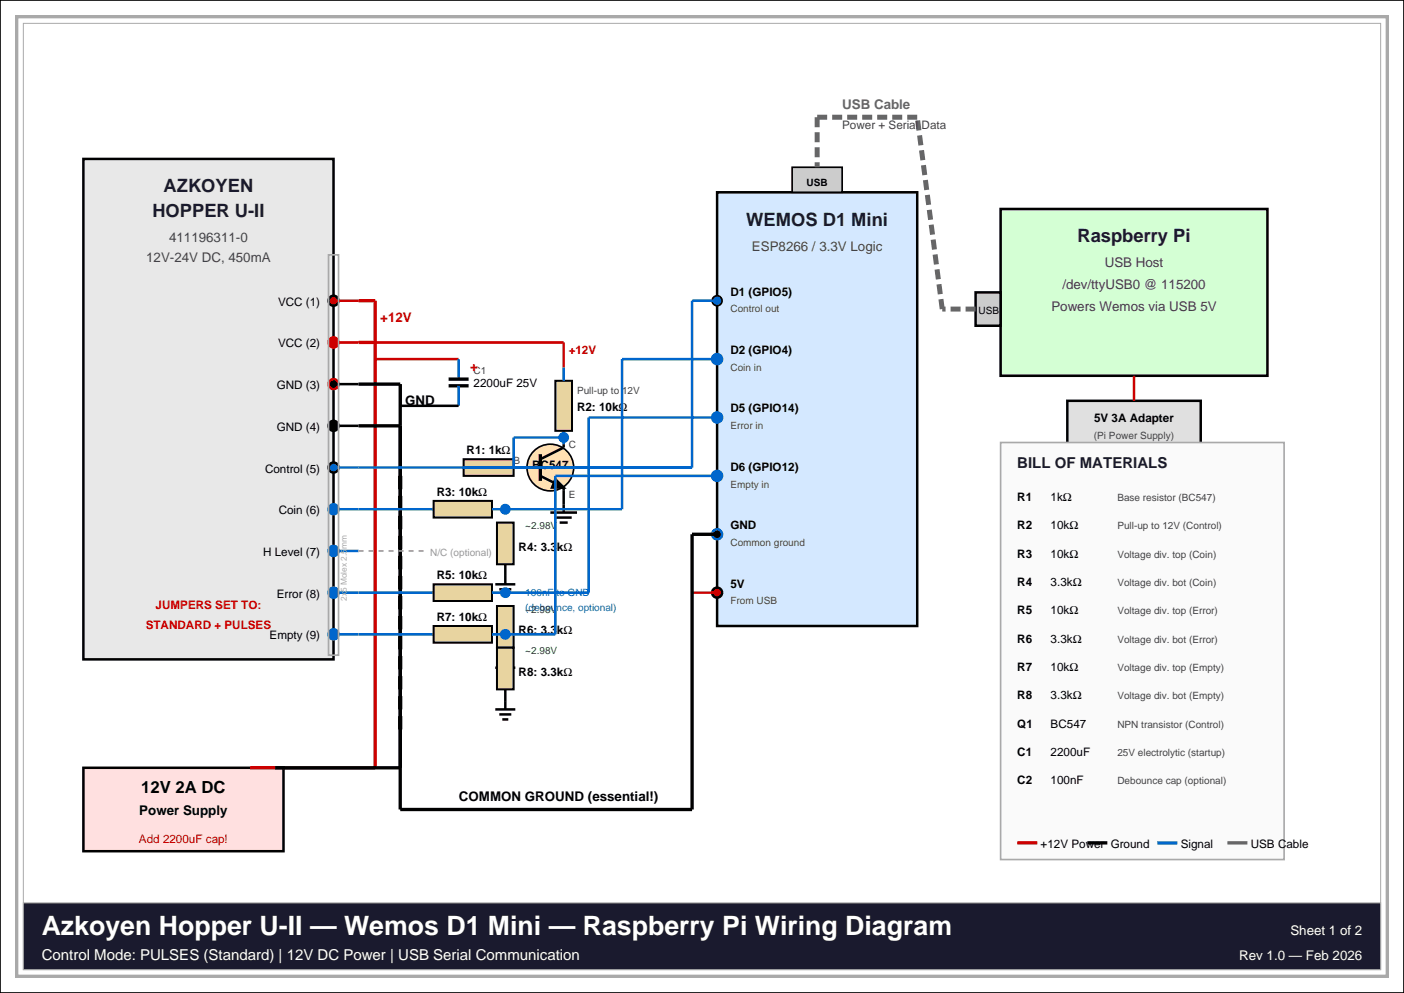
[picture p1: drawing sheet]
<svg xmlns="http://www.w3.org/2000/svg" width="297mm" height="210mm" viewBox="0 0 297 210" stroke-linecap="round" stroke-linejoin="round" font-family="sans-serif">
<path d="M0 0h297v210h-297z" fill-rule="evenodd" fill="#fff" stroke="#000" stroke-width=".35"/>
<path d="M3.5 3.5h290v203h-290z" fill="none" stroke="#a9a9a9" stroke-width=".71" stroke-linecap="butt"/>
<path d="M4.9 4.9h287.2v200.2h-287.2z" fill="none" stroke="#a9a9a9" stroke-width=".21"/>
<path d="M4.9 190.9h287.2v14.2h-287.2z" fill-rule="evenodd" fill="#1a1a2e" stroke="#a9a9a9" stroke-width=".21"/>
<path d="M17.6 33.6h53v105.8h-53z" fill-rule="evenodd" fill="#e8e8e8" stroke="#000" stroke-width=".53"/>
<circle cx="70.6" cy="63.6" r="1.06" fill="#c00" stroke="#000" stroke-width=".53"/>
<path d="M70.6 63.6h5.2M70.6 72.4h5.2" fill="none" stroke="#c00" stroke-width=".53"/>
<circle cx="70.6" cy="72.4" r="1.06" fill="#c00" stroke="#c00" stroke-width=".53"/>
<circle cx="70.6" cy="81.2" r="1.06" fill="#000" stroke="#c00" stroke-width=".53"/>
<path d="M70.6 81.2h5.2M70.6 90.1h5.2" fill="none" stroke="#000" stroke-width=".53"/>
<circle cx="70.6" cy="90.1" r="1.06" fill="#000" stroke="#000" stroke-width=".53"/>
<circle cx="70.6" cy="98.9" r="1.06" fill="#06c" stroke="#000" stroke-width=".53"/>
<path d="M70.6 98.9h5.2M70.6 107.7h5.2M70.6 116.5h5.2M70.6 125.3h5.2M70.6 134.2h5.2" fill="none" stroke="#06c" stroke-width=".53"/>
<g fill="#06c" stroke="#06c" stroke-width=".53">
<circle cx="70.6" cy="107.7" r="1.06"/>
<circle cx="70.6" cy="116.5" r="1.06"/>
<circle cx="70.6" cy="125.3" r="1.06"/>
<circle cx="70.6" cy="134.2" r="1.06"/>
</g>
<path d="M69.5 53.9h2.1v84.7h-2.1z" fill="none" stroke="#a9a9a9" stroke-width=".35"/>
<path d="M151.7 40.7h42.3v91.7h-42.3z" fill-rule="evenodd" fill="#d4e8ff" stroke="#000" stroke-width=".53"/>
<path d="M167.6 35.4h10.6v5.3h-10.6z" fill-rule="evenodd" fill="#ccc" stroke="#000" stroke-width=".35"/>
<circle cx="151.7" cy="63.6" r="1.06" fill="#06c" stroke="#000" stroke-width=".35"/>
<path d="M146.4 63.6h5.3M146.4 75.9h5.3M146.4 88.3h5.3M146.4 100.6h5.3" fill="none" stroke="#06c" stroke-width=".53"/>
<g fill="#06c" stroke="#06c" stroke-width=".53">
<circle cx="151.7" cy="75.9" r="1.06"/>
<circle cx="151.7" cy="88.3" r="1.06"/>
<circle cx="151.7" cy="100.6" r="1.06"/>
</g>
<circle cx="151.7" cy="113" r="1.06" fill="#000" stroke="#06c" stroke-width=".53"/>
<path d="M146.4 113h5.3" fill="none" stroke="#000" stroke-width=".53"/>
<circle cx="151.7" cy="125.3" r="1.06" fill="#c00" stroke="#000" stroke-width=".53"/>
<path d="M146.4 125.3h5.3" fill="none" stroke="#c00" stroke-width=".53"/>
<path d="M211.7 44.2h56.4v35.3h-56.4z" fill-rule="evenodd" fill="#d4ffd4" stroke="#000" stroke-width=".53"/>
<path d="M206.4 61.8h5.3v7.1h-5.3z" fill-rule="evenodd" fill="#ccc" stroke="#000" stroke-width=".53"/>
<path d="M225.8 84.8h28.2v10.5h-28.2z" fill-rule="evenodd" fill="#e0e0e0" stroke="#000" stroke-width=".53"/>
<path d="M239.9 79.5v5.3" fill="none" stroke="#c00" stroke-width=".53"/>
<path d="M172.9 24.8v10.6M194 24.8h-21.1M199.3 65.4l-5.3-40.6M206.4 65.4h-7.1" fill="none" stroke="#666" stroke-width="1.1" stroke-dasharray="2.1 1.1" stroke-linecap="butt"/>
<path d="M17.6 162.4h42.4v17.6h-42.4z" fill-rule="evenodd" fill="#ffe0e0" stroke="#000" stroke-width=".53"/>
<path d="M75.8 63.6h3.6v98.8h-26.5M75.8 72.4h3.6" fill="none" stroke="#c00" stroke-width=".71" stroke-linecap="butt"/>
<path d="M75.8 81.2h8.9v90h61.7v-58.2h5.3M75.8 90.1h8.9M94.9 80.2h4.2M94.9 81.6h4.2M58.2 162.4h26.5" fill="none" stroke="#000" stroke-width=".71" stroke-linecap="butt"/>
<path d="M79.4 75.9h17.6" fill="none" stroke="#c00" stroke-width=".53"/>
<path d="M97 75.9v4.3M97 81.6v4.2" fill="none" stroke="#06c" stroke-width=".53"/>
<path d="M84.7 81.2v4.6h12.3" fill="none" stroke="#000" stroke-width=".53"/>
<path d="M84.7 100.6v54.7" fill="none" stroke="#000" stroke-width=".88" stroke-dasharray="2.8 1.4" stroke-linecap="butt"/>
<circle cx="116.4" cy="98.9" r="4.9" fill="#ffe0b2" stroke="#000" stroke-width=".35"/>
<path d="M111.5 98.9h2.8M119.2 93.9v.7l-4.9 2.5M114.3 100.6l4.9 2.5v.7" fill="none" stroke="#000" stroke-width=".53"/>
<path d="M114.3 96.1v5.6" fill="none" stroke="#000" stroke-width=".71" stroke-linecap="butt"/>
<path d="M117.5 101.3l1.7 1.8h-2.4z" fill="#000" stroke="#000" stroke-width=".53"/>
<path d="M146.4 63.6v35.3h-37.7" fill="none" stroke="#06c" stroke-width=".53"/>
<path d="M98.1 97.1h10.6v3.5h-10.6z" fill-rule="evenodd" fill="#e8d4a0" stroke="#000" stroke-width=".42"/>
<path d="M98.1 98.9h48.3M119.2 91.1v2.8" fill="none" stroke="#06c" stroke-width=".53"/>
<path d="M117.5 80.5h3.5v10.6h-3.5z" fill-rule="evenodd" fill="#e8d4a0" stroke="#000" stroke-width=".42"/>
<path d="M119.2 77.7v2.8M119.2 92.5h-10.5v6.4h-32.9M75.8 107.7h15.9" fill="none" stroke="#06c" stroke-width=".53"/>
<path d="M79.4 72.4h39.8v5.3" fill="none" stroke="#c00" stroke-width=".53"/>
<circle cx="119.2" cy="92.5" r=".88" fill="#06c" stroke="#06c" stroke-width=".53"/>
<path d="M116.4 108.4h5.7M117.5 109.5h3.4M118.4 110.5h1.7M119.2 103.8v4.6" fill="none" stroke="#000" stroke-width=".53"/>
<path d="M91.7 105.9h12.4v3.6h-12.4z" fill-rule="evenodd" fill="#e8d4a0" stroke="#000" stroke-width=".42"/>
<path d="M104.1 107.7h2.8" fill="none" stroke="#06c" stroke-width=".53"/>
<circle cx="106.9" cy="107.7" r=".88" fill="#06c" stroke="#06c" stroke-width=".53"/>
<path d="M105.1 110.5h3.6v8.8h-3.6z" fill-rule="evenodd" fill="#e8d4a0" stroke="#000" stroke-width=".42"/>
<path d="M106.9 119.3v4.3M104.8 123.6h4.2M105.6 124.6h2.6M106.3 125.7h1.2" fill="none" stroke="#000" stroke-width=".53"/>
<path d="M146.4 75.9h-14.8v31.8h-24.7M75.8 125.3h15.9" fill="none" stroke="#06c" stroke-width=".53"/>
<path d="M91.7 123.6h12.4v3.5h-12.4z" fill-rule="evenodd" fill="#e8d4a0" stroke="#000" stroke-width=".42"/>
<path d="M104.1 125.3h2.8" fill="none" stroke="#06c" stroke-width=".53"/>
<circle cx="106.9" cy="125.3" r=".88" fill="#06c" stroke="#06c" stroke-width=".53"/>
<path d="M105.1 128.2h3.6v8.8h-3.6z" fill-rule="evenodd" fill="#e8d4a0" stroke="#000" stroke-width=".42"/>
<path d="M106.9 137v4.2M104.8 141.2h4.2M105.6 142.3h2.6M106.3 143.3h1.2" fill="none" stroke="#000" stroke-width=".53"/>
<path d="M146.4 88.3h-21.9v37h-17.6M75.8 134.2h15.9" fill="none" stroke="#06c" stroke-width=".53"/>
<path d="M91.7 132.4h12.4v3.5h-12.4z" fill-rule="evenodd" fill="#e8d4a0" stroke="#000" stroke-width=".42"/>
<path d="M104.1 134.2h2.8" fill="none" stroke="#06c" stroke-width=".53"/>
<circle cx="106.9" cy="134.2" r=".88" fill="#06c" stroke="#06c" stroke-width=".53"/>
<path d="M105.1 137h3.6v8.8h-3.6z" fill-rule="evenodd" fill="#e8d4a0" stroke="#000" stroke-width=".42"/>
<path d="M104.8 150h4.2M105.6 151.1h2.6M106.3 152.1h1.2M106.9 145.8v4.2" fill="none" stroke="#000" stroke-width=".53"/>
<path d="M146.4 100.6h-28.9v33.6h-10.6" fill="none" stroke="#06c" stroke-width=".53"/>
<path d="M75.8 116.5h14.2" fill="none" stroke="#999" stroke-width=".35" stroke-dasharray="1.1 1.1" stroke-linecap="butt"/>
<path d="M211.7 93.6h59.9v88.2h-59.9z" fill-rule="evenodd" fill="#fafafa" stroke="#a9a9a9" stroke-width=".35"/>
<path d="M215.2 178.2h4.2" fill="none" stroke="#c00" stroke-width=".71" stroke-linecap="butt"/>
<path d="M230 178.2h4.2" fill="none" stroke="#000" stroke-width=".71" stroke-linecap="butt"/>
<path d="M244.8 178.2h4.3" fill="none" stroke="#06c" stroke-width=".71" stroke-linecap="butt"/>
<path d="M259.6 178.2h4.3" fill="none" stroke="#666" stroke-width=".71" stroke-linecap="butt"/>
<text font-size="5.6" fill="#fff" x="8.8" y="197.7">Azkoyen Hopper U-II — Wemos D1 Mini — Raspberry Pi Wiring Diagram</text>
<g font-size="3.9" fill="#1a1a2e">
<text x="34.6" y="40.7">AZKOYEN</text>
<text x="32.2" y="46">HOPPER U-II</text>
<text x="157.9" y="47.7">WEMOS D1 Mini</text>
<text x="227.9" y="51.2">Raspberry Pi</text>
</g>
<text font-size="3.5" x="29.9" y="167.7">12V 2A DC</text>
<text font-size="3.2" fill="#1a1a2e" x="215.2" y="98.9">BILL OF MATERIALS</text>
<text font-size="3.2" fill="#fff" x="8.8" y="202.9">Control Mode: PULSES (Standard) | 12V DC Power | USB Serial Communication</text>
<text font-size="2.8" fill="#666" x="178.2" y="23">USB Cable</text>
<g font-size="2.8" fill="#444">
<text x="35.8" y="51.2">411196311-0</text>
<text x="159.1" y="53">ESP8266 / 3.3V Logic</text>
<text x="30.9" y="55.5">12V-24V DC, 450mA</text>
<text x="233.7" y="56.5">USB Host</text>
<text x="222.4" y="65.7">Powers Wemos via USB 5V</text>
<text x="224.7" y="61.1">/dev/ttyUSB0 @ 115200</text>
</g>
<text font-size="2.8" fill="#c00" x="80.4" y="68">+12V</text>
<text font-size="2.8" fill="#f00" x="99.5" y="78.4">+</text>
<g font-size="2.8">
<text x="85.7" y="85.6">GND</text>
<text x="29.5" y="172.3">Power Supply</text>
<text x="97.1" y="169.4">COMMON GROUND (essential!)</text>
</g>
<g font-size="2.8" fill="#fff">
<text x="273" y="197.7">Sheet 1 of 2</text>
<text x="262.1" y="202.9">Rev 1.0 — Feb 2026</text>
</g>
<text font-size="2.5" fill="#444" x="178.2" y="27.3">Power + Serial Data</text>
<g font-size="2.5">
<text x="58.8" y="64.7">VCC (1)</text>
<text x="154.5" y="62.5">D1 (GPIO5)</text>
<text x="58.8" y="73.5">VCC (2)</text>
<text x="154.5" y="74.9">D2 (GPIO4)</text>
<text x="58.5" y="82.3">GND (3)</text>
<text x="100.2" y="81.9">2200uF 25V</text>
<text x="122.1" y="86.9">R2: 10kΩ</text>
<text x="154.5" y="87.2">D5 (GPIO14)</text>
<text x="231.4" y="89.3">5V 3A Adapter</text>
<text x="58.5" y="91.1">GND (4)</text>
<text x="56.1" y="99.9">Control (5)</text>
<text x="98.7" y="96.1">R1: 1kΩ</text>
<text x="112.6" y="99.2">BC547</text>
<text x="154.5" y="99.6">D6 (GPIO12)</text>
<text x="92.4" y="104.9">R3: 10kΩ</text>
<text x="215.2" y="105.9">R1</text>
<text x="222.2" y="105.9">1kΩ</text>
<text x="59" y="108.8">Coin (6)</text>
<text x="154.5" y="111.9">GND</text>
<text x="215.2" y="111.9">R2</text>
<text x="222.2" y="111.9">10kΩ</text>
<text x="55.7" y="117.6">H Level (7)</text>
<text x="109.7" y="116.5">R4: 3.3kΩ</text>
<text x="215.2" y="117.9">R3</text>
<text x="222.2" y="117.9">10kΩ</text>
<text x="92.4" y="122.5">R5: 10kΩ</text>
<text x="154.5" y="124.3">5V</text>
<text x="215.2" y="123.9">R4</text>
<text x="222.2" y="123.9">3.3kΩ</text>
<text x="58.5" y="126.4">Error (8)</text>
<text x="92.4" y="131.3">R7: 10kΩ</text>
<text x="215.2" y="129.9">R5</text>
<text x="222.2" y="129.9">10kΩ</text>
<text x="57" y="135.2">Empty (9)</text>
<text x="109.7" y="134.2">R6: 3.3kΩ</text>
<text x="215.2" y="135.9">R6</text>
<text x="222.2" y="135.9">3.3kΩ</text>
<text x="109.7" y="143">R8: 3.3kΩ</text>
<text x="215.2" y="141.9">R7</text>
<text x="222.2" y="141.9">10kΩ</text>
<text x="215.2" y="147.9">R8</text>
<text x="222.2" y="147.9">3.3kΩ</text>
<text x="215.2" y="153.9">Q1</text>
<text x="222.2" y="153.9">BC547</text>
<text x="215.2" y="159.9">C1</text>
<text x="222.2" y="159.9">2200uF</text>
<text x="215.2" y="165.9">C2</text>
<text x="222.2" y="165.9">100nF</text>
<text x="220.1" y="179.3">+12V Power Ground</text>
<text x="249.8" y="179.3">Signal</text>
<text x="264.6" y="179.3">USB Cable</text>
</g>
<g font-size="2.5" fill="#c00">
<text x="120.3" y="74.9">+12V</text>
<text x="32.9" y="128.9">JUMPERS SET TO:</text>
<text x="30.8" y="133.1">STANDARD + PULSES</text>
<text x="29.4" y="178.2">Add 2200uF cap!</text>
</g>
<g font-size="2.1">
<text x="170.6" y="39.3">USB</text>
<text x="207" y="66.4">USB</text>
</g>
<g font-size="2.1" fill="#444">
<text x="154.5" y="66.1">Control out</text>
<text x="100.2" y="79.1">C1</text>
<text x="122.1" y="83.4">Pull-up to 12V</text>
<text x="154.5" y="78.4">Coin in</text>
<text x="120.3" y="94.6">C</text>
<text x="154.5" y="90.8">Error in</text>
<text x="231.4" y="92.9">(Pi Power Supply)</text>
<text x="108.7" y="98.2">B</text>
<text x="120.3" y="105.2">E</text>
<text x="154.5" y="103.1">Empty in</text>
<text x="236.4" y="105.9">Base resistor (BC547)</text>
<text x="236.4" y="111.9">Pull-up to 12V (Control)</text>
<text x="154.5" y="115.5">Common ground</text>
<text x="236.4" y="117.9">Voltage div. top (Coin)</text>
<text x="236.4" y="123.9">Voltage div. bot (Coin)</text>
<text x="154.5" y="127.8">From USB</text>
<text x="236.4" y="129.9">Voltage div. top (Error)</text>
<text x="236.4" y="135.9">Voltage div. bot (Error)</text>
<text x="236.4" y="141.9">Voltage div. top (Empty)</text>
<text x="236.4" y="147.9">Voltage div. bot (Empty)</text>
<text x="236.4" y="153.9">NPN transistor (Control)</text>
<text x="236.4" y="159.9">25V electrolytic (startup)</text>
<text x="236.4" y="165.9">Debounce cap (optional)</text>
</g>
<g font-size="2.1" fill="#090">
<text x="111.1" y="111.9">~2.98V</text>
<text x="111.1" y="129.6">~2.98V</text>
<text x="111.1" y="138.4">~2.98V</text>
</g>
<text font-size="2.1" fill="#999" x="91" y="117.6">N/C (optional)</text>
<g font-size="2.1" fill="#06c">
<text x="111.1" y="126">100nF to GND</text>
<text x="111.1" y="129.2">(debounce, optional)</text>
</g>
<text font-size="1.8" fill="#a9a9a9" x="73.4" y="127.1" transform="rotate(-90 73.4 127.1)">2x5 Molex 2.5mm</text>
</svg>
